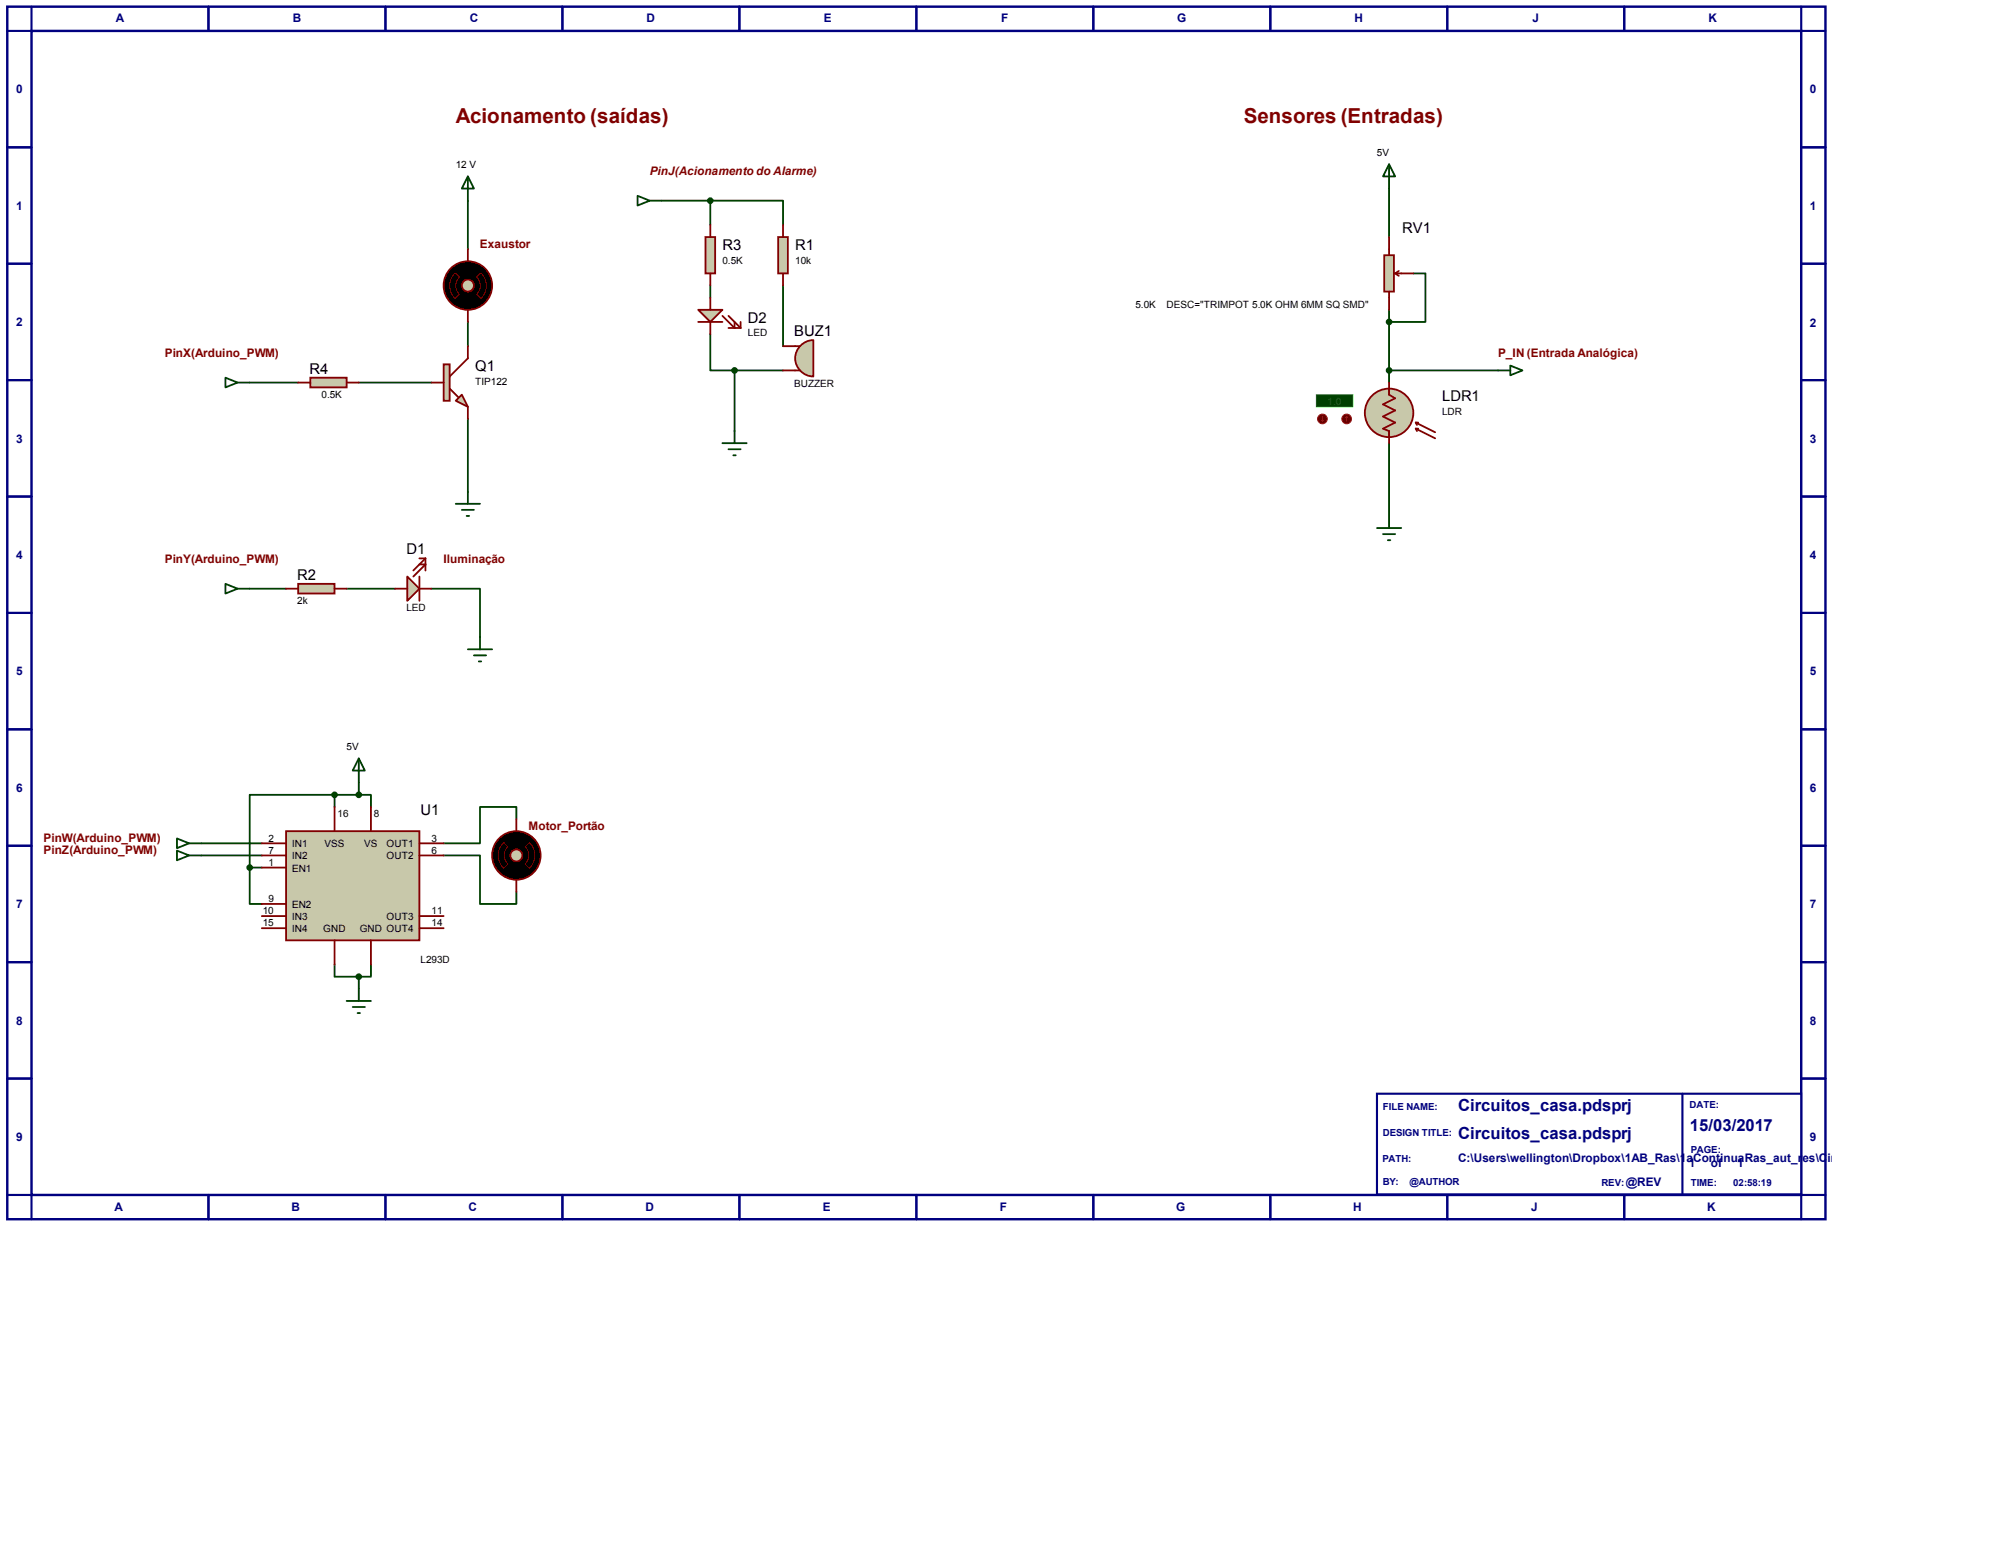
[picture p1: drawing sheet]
<svg xmlns="http://www.w3.org/2000/svg" width="279mm" height="216mm" viewBox="0 0 279 216" stroke-linecap="round" stroke-linejoin="round" font-family="sans-serif">
<path d="M1 .9h254v169.4h-254zM4.4 4.3h247.2v162.6h-247.2z" fill="none" stroke="#000080" stroke-width=".34"/>
<g fill="none" stroke="#000080" stroke-width=".3">
<path d="M4.4 .9v3.4h-3.4M29.1 .9v3.4M53.8 .9v3.4M78.6 .9v3.4M103.3 .9v3.4M128 .9v3.4M152.7 .9v3.4M177.5 .9v3.4M202.2 .9v3.4M226.9 .9v3.4M251.6 .9v3.4h3.4M1 20.6h3.4"/>
<path d="M1 36.8h3.4M251.6 20.6h3.4M251.6 36.8h3.4M1 53.1h3.4M251.6 53.1h3.4M1 69.3h3.4M251.6 69.3h3.4M1 85.6h3.4M251.6 85.6h3.4M1 101.9h3.4M1 118.1h3.4M251.6 101.9h3.4"/>
<path d="M251.6 118.1h3.4M1 134.4h3.4M251.6 134.4h3.4M1 150.6h3.4M251.6 150.6h3.4M1 166.9h3.4v3.4M29.1 166.9v3.4M53.8 166.9v3.4M78.6 166.9v3.4M103.3 166.9v3.4M128 166.9v3.4M152.7 166.9v3.4"/>
<path d="M177.5 166.9v3.4M202.2 166.9v3.4M226.9 166.9v3.4M255 166.9h-3.4v3.4"/>
</g>
<path d="M192.4 152.7h59.2v14.1h-59.2z" fill="#fff" stroke="#000080" stroke-width=".3"/>
<path d="M235 152.7v14.1" fill="none" stroke="#000080" stroke-width=".3"/>
<g fill="none" stroke="#004000" stroke-width=".25">
<path d="M65.4 28v6.8M92.5 28h6.7M99.2 28h10.2v3.4M99.2 28v3.4M99.2 39.9v1.7M109.4 39.9v8.4M194.1 26.3v6.8M197.4 38.2h1.7v6.8h-5M34.9 53.4h6.8M50.1 53.4h10.2M65.4 45v3.3M65.4 58.5v10.2"/>
<path d="M99.2 46.7v5h3.4M102.6 51.7h6.8M102.6 51.7v8.5M194.1 51.7h15.2M194.1 43.3v10.1M194.1 61.9v10.2M34.9 82.2h5.1M48.4 82.2h6.8M60.3 82.2h6.8v6.8M28.1 117.8h8.5M28.1 119.5h8.5M46.7 111h-11.8v10.2"/>
<path d="M46.7 111v1.7M46.7 111h3.4M50.1 111h1.7v1.7M50.1 109.3v1.7M62 119.5h5.1v6.7h5v-1.7M72.1 114.4v-1.7h-5v5.1h-5.1M34.9 121.2v5h1.7M34.9 121.2h1.7M46.7 134.7v1.7h3.4M50.1 136.4v1.7M51.8 134.7v1.7h-1.7"/>
</g>
<circle cx="65.4" cy="39.9" r="3.4" fill="#000" stroke="#800000" stroke-width=".25"/>
<path d="M63.6 38.1l.6 .6a1.69 1.69 0 0 0 0 2.4l-.6 .6a2.51 2.51 0 0 1 0-3.6zM66.6 38.7l.6-.6a2.51 2.51 0 0 1 0 3.6l-.6-.6a1.69 1.69 0 0 0 0-2.4z" fill="none" stroke="#800000" stroke-width=".14"/>
<circle cx="65.4" cy="39.9" r=".85" fill="#c8c8aa" stroke="#800000" stroke-width=".25"/>
<path d="M65.4 34.8v1.7M65.4 43.3v1.7" fill="none" stroke="#800000" stroke-width=".25"/>
<g fill="#c8c8aa" stroke="#800000" stroke-width=".25">
<path d="M63.7 56l.8-.9 .9 1.7z"/>
<path d="M62 50.9h.8v5.1h-.8z"/>
</g>
<path d="M60.3 53.4h1.7M62.8 54.3l1.2 1.2M65.4 48.3v1.7l-2.6 2.6M65.4 56.8v1.7" fill="none" stroke="#800000" stroke-width=".25"/>
<path d="M65.4 24.6l.8 1.7h-1.7zM65.4 24.6v3.4M31.5 52.7l1.7 .7-1.7 .7zM33.2 53.4h1.7M63.7 70.4h3.4M64.5 71.2h1.7M65.2 72.1h.3M65.4 68.7v1.7" fill="none" stroke="#004000" stroke-width=".25"/>
<path d="M56.9 80.5l1.7 1.7-1.7 1.7z" fill="#c8c8aa" stroke="#800000" stroke-width=".25"/>
<path d="M58.6 78.8h.8l-1.7 1.7M58.6 78h.8M59.4 78l-1.7 1.7M59.4 78v1.7M55.2 82.2h1.7M58.6 80.5v3.4M58.6 82.2h1.7" fill="none" stroke="#800000" stroke-width=".25"/>
<path d="M41.7 81.5h5v1.4h-5z" fill="#c8c8aa" stroke="#800000" stroke-width=".25"/>
<path d="M40 82.2h1.7M46.7 82.2h1.7" fill="none" stroke="#800000" stroke-width=".25"/>
<path d="M43.3 52.7h5.1v1.4h-5.1z" fill="#c8c8aa" stroke="#800000" stroke-width=".25"/>
<path d="M41.7 53.4h1.6M48.4 53.4h1.7" fill="none" stroke="#800000" stroke-width=".25"/>
<path d="M31.5 81.5l1.7 .7-1.7 .7zM33.2 82.2h1.7M65.4 90.7h3.3M66.2 91.5h1.7M66.9 92.4h.3M67.1 89v1.7" fill="none" stroke="#004000" stroke-width=".25"/>
<circle cx="72.1" cy="119.5" r="3.4" fill="#000" stroke="#800000" stroke-width=".25"/>
<path d="M70.4 117.6l.6 .6a1.69 1.69 0 0 0 0 2.4l-.6 .6a2.51 2.51 0 0 1 0-3.6zM73.4 118.2l.6-.6a2.51 2.51 0 0 1 0 3.6l-.6-.6a1.69 1.69 0 0 0 0-2.4z" fill="none" stroke="#800000" stroke-width=".14"/>
<circle cx="72.1" cy="119.5" r=".85" fill="#c8c8aa" stroke="#800000" stroke-width=".25"/>
<path d="M72.1 114.4v1.7M72.1 122.9v1.6" fill="none" stroke="#800000" stroke-width=".25"/>
<path d="M24.7 117.1l1.7 .7-1.7 .6zM24.7 118.8l1.7 .7-1.7 .6zM26.4 117.8h1.7M26.4 119.5h1.7M50.1 105.9l.9 1.7h-1.7zM50.1 105.9v3.4" fill="none" stroke="#004000" stroke-width=".25"/>
<path d="M40 116.1h18.6v15.2h-18.6z" fill="#c8c8aa" stroke="#800000" stroke-width=".25"/>
<g fill="none" stroke="#800000" stroke-width=".25">
<path d="M36.6 117.8h3.4M36.6 119.5h3.4M46.7 112.7v3.4M51.8 112.7v3.4M58.6 117.8h3.4M58.6 119.5h3.4M36.6 127.9h3.4M36.6 129.6h3.4M36.6 121.2h3.4M36.6 126.2h3.4M46.7 131.3v3.4M51.8 131.3v3.4"/>
<path d="M58.6 127.9h3.4M58.6 129.6h3.4"/>
</g>
<g fill="#004000" stroke="#004000" stroke-width=".25">
<circle cx="50.1" cy="111" r=".34"/>
<circle cx="46.7" cy="111" r=".34"/>
<circle cx="34.9" cy="121.2" r=".34"/>
<circle cx="50.1" cy="136.4" r=".34"/>
</g>
<path d="M48.4 139.8h3.4M50.1 138.1v1.7M49.3 140.6h1.7M50 141.5h.3" fill="none" stroke="#004000" stroke-width=".25"/>
<path d="M108.7 33.1h1.4v5.1h-1.4z" fill="#c8c8aa" stroke="#800000" stroke-width=".25"/>
<path d="M109.4 31.4v1.7M109.4 38.2v1.7" fill="none" stroke="#800000" stroke-width=".25"/>
<path d="M89.1 27.3l1.7 .7-1.7 .7zM90.8 28h1.7" fill="none" stroke="#004000" stroke-width=".25"/>
<path d="M98.6 33.1h1.3v5.1h-1.3z" fill="#c8c8aa" stroke="#800000" stroke-width=".25"/>
<path d="M99.2 31.4v1.7M99.2 38.2v1.7" fill="none" stroke="#800000" stroke-width=".25"/>
<circle cx="99.2" cy="28" r=".34" fill="#004000" stroke="#004000" stroke-width=".25"/>
<path d="M112.1 48.1l1-.5 .5-.1v5.1a2.53 2.53 0 0 1-2.4-1.7 2.53 2.53 0 0 1 .9-2.8z" fill="#c8c8aa" stroke="#800000" stroke-width=".25"/>
<path d="M109.4 51.7h2.4M109.4 48.3h2.4" fill="none" stroke="#800000" stroke-width=".25"/>
<path d="M100.9 61.9h3.4M101.8 62.7h1.7M102.4 63.6h.4M102.6 60.2v1.7" fill="none" stroke="#004000" stroke-width=".25"/>
<circle cx="102.6" cy="51.7" r=".34" fill="#004000" stroke="#004000" stroke-width=".25"/>
<path d="M97.5 43.3h3.4l-1.7 1.7z" fill="#c8c8aa" stroke="#800000" stroke-width=".25"/>
<path d="M97.5 45h3.4M99.2 41.6v1.7M99.2 45v1.7M100.9 44.1l1.7 1.7v-.8M101.8 44.1l1.7 1.7M101.8 45.8h1.7M103.5 45v.8" fill="none" stroke="#800000" stroke-width=".25"/>
<circle cx="194.1" cy="57.7" r="3.4" fill="#c8c8aa" stroke="#800000" stroke-width=".25"/>
<path d="M194.1 54.3v.8l.8 .5-1.7 .9 1.7 .8-1.7 .9 1.7 .8-1.7 .9 .9 .3v.8M197.8 59.9l2.7 1.3M197.8 59.9l.2 .3M197.8 59.9h.3M197.8 59l2.7 1.4M197.8 59l.2 .4M197.8 59h.3" fill="none" stroke="#800000" stroke-width=".25"/>
<path d="M183.9 55.1h5.1v1.7h-5.1z" fill="#004000" stroke="#0f0" stroke-width=".14"/>
<path d="M194.1 53.4v1.7M194.1 60.2v1.7" fill="none" stroke="#800000" stroke-width=".25"/>
<circle cx="188.1" cy="58.5" r=".68" fill="#400000" stroke="#f00" stroke-width=".14"/>
<path d="M188.1 58.2l-.1 .1M188.1 58.2l.2 .1M188.1 58.2v.6" fill="none" stroke="#f00" stroke-width=".14"/>
<circle cx="184.7" cy="58.5" r=".68" fill="#400000" stroke="#f00" stroke-width=".14"/>
<path d="M184.6 58.7l.1 .1M184.7 58.2v.6M184.9 58.7l-.2 .1" fill="none" stroke="#f00" stroke-width=".14"/>
<path d="M193.4 35.6h1.3v5.1h-1.3z" fill="#c8c8aa" stroke="#800000" stroke-width=".25"/>
<path d="M194.1 33.1v2.5M194.9 38.2l.5 .3M194.9 38.2h2.5M195.4 37.8l-.5 .4M194.1 40.7v2.6" fill="none" stroke="#800000" stroke-width=".25"/>
<g fill="#004000" stroke="#004000" stroke-width=".25">
<circle cx="194.1" cy="45" r=".34"/>
<circle cx="194.1" cy="51.7" r=".34"/>
</g>
<path d="M194.1 22.9l.8 1.7h-1.7zM194.1 22.9v3.4M209.3 51.7h1.7M211 51.1l1.7 .6-1.7 .7zM192.4 73.7h3.3M193.2 74.6h1.7M193.9 75.4h.3M194.1 72.1v1.6" fill="none" stroke="#004000" stroke-width=".25"/>
<g font-size="2.9" fill="#800000">
<text x="63.7" y="17.1">Acionamento (saídas)</text>
<text x="173.7" y="17.1">Sensores (Entradas)</text>
</g>
<g font-size="2.3" fill="#000080">
<text x="203.7" y="155.2">Circuitos_casa.pdsprj</text>
<text x="203.7" y="159">Circuitos_casa.pdsprj</text>
<text x="236.1" y="157.9">15/03/2017</text>
</g>
<g font-size="2.1">
<text x="100.9" y="34.9">R3</text>
<text x="111.1" y="34.9">R1</text>
<text x="195.9" y="32.6">RV1</text>
<text x="104.5" y="45">D2</text>
<text x="111" y="46.9">BUZ1</text>
<text x="43.2" y="52.2">R4</text>
<text x="66.4" y="51.8">Q1</text>
<text x="201.5" y="56">LDR1</text>
<text x="56.8" y="77.4">D1</text>
<text x="41.5" y="81">R2</text>
<text x="58.8" y="113.8">U1</text>
</g>
<g font-size="1.7" fill="#000080">
<text x="16.2" y="3">A</text>
<text x="40.9" y="3">B</text>
<text x="65.6" y="3">C</text>
<text x="90.3" y="3">D</text>
<text x="115.1" y="3">E</text>
<text x="139.9" y="3">F</text>
<text x="164.5" y="3">G</text>
<text x="189.2" y="3">H</text>
<text x="214.1" y="3">J</text>
<text x="238.7" y="3">K</text>
<text x="2.2" y="13">0</text>
<text x="252.8" y="13">0</text>
<text x="2.2" y="29.3">1</text>
<text x="252.8" y="29.3">1</text>
<text x="2.2" y="45.6">2</text>
<text x="252.8" y="45.7">2</text>
<text x="2.2" y="61.8">3</text>
<text x="252.8" y="61.8">3</text>
<text x="2.2" y="78.1">4</text>
<text x="252.8" y="78.1">4</text>
<text x="2.2" y="94.3">5</text>
<text x="252.8" y="94.3">5</text>
<text x="2.2" y="110.6">6</text>
<text x="252.8" y="110.6">6</text>
<text x="2.2" y="126.8">7</text>
<text x="252.8" y="126.8">7</text>
<text x="2.2" y="143.1">8</text>
<text x="252.8" y="143.1">8</text>
<text x="2.2" y="159.3">9</text>
<text x="252.8" y="159.3">9</text>
<text x="203.7" y="162.3">C:\Users\wellington\Dropbox\1AB_Ras\1aContinuaRas_aut_res\Circuitos_Proteus\Circuitos_casa.p</text>
<text x="227.1" y="165.7">@REV</text>
<text x="235.9" y="163">1</text>
<text x="239" y="163">of</text>
<text x="242.7" y="163">1</text>
<text x="16" y="169.2">A</text>
<text x="40.7" y="169.2">B</text>
<text x="65.4" y="169.2">C</text>
<text x="90.2" y="169.2">D</text>
<text x="114.9" y="169.2">E</text>
<text x="139.7" y="169.2">F</text>
<text x="164.3" y="169.2">G</text>
<text x="189.1" y="169.2">H</text>
<text x="213.9" y="169.2">J</text>
<text x="238.5" y="169.2">K</text>
</g>
<g font-size="1.7" fill="#800000">
<text x="90.8" y="24.4">PinJ(Acionamento do Alarme)</text>
<text x="67.1" y="34.6">Exaustor</text>
<text x="23" y="49.9">PinX(Arduino_PWM)</text>
<text x="209.3" y="49.9">P_IN (Entrada Analógica)</text>
<text x="23" y="78.7">PinY(Arduino_PWM)</text>
<text x="62" y="78.7">Iluminação</text>
<text x="6.1" y="117.6">PinW(Arduino_PWM)</text>
<text x="6.1" y="119.3">PinZ(Arduino_PWM)</text>
<text x="73.8" y="115.9">Motor_Portão</text>
</g>
<g font-size="1.4">
<text x="63.7" y="23.5">12 V</text>
<text x="192.4" y="21.8">5V</text>
<text x="100.9" y="36.8">0.5K</text>
<text x="111.1" y="36.8">10k</text>
<text x="104.5" y="47">LED</text>
<text x="158.6" y="43.1">5.0K</text>
<text x="163" y="43.1">DESC=&quot;TRIMPOT 5.0K OHM 6MM SQ SMD&quot;</text>
<text x="66.4" y="53.8">TIP122</text>
<text x="44.9" y="55.6">0.5K</text>
<text x="111" y="54.1">BUZZER</text>
<text x="201.5" y="58">LDR</text>
<text x="41.5" y="84.4">2k</text>
<text x="56.8" y="85.4">LED</text>
<text x="48.4" y="104.8">5V</text>
<text x="37.5" y="117.5">2</text>
<text x="37.5" y="119.2">7</text>
<text x="40.8" y="118.3">IN1</text>
<text x="45.3" y="118.2">VSS</text>
<text x="47.2" y="114.1">16</text>
<text x="50.9" y="118.2">VS</text>
<text x="52.2" y="114.1">8</text>
<text x="54" y="118.3">OUT1</text>
<text x="60.3" y="117.5">3</text>
<text x="60.3" y="119.2">6</text>
<text x="37.5" y="120.9">1</text>
<text x="37.5" y="126">9</text>
<text x="40.8" y="120">IN2</text>
<text x="40.8" y="121.7">EN1</text>
<text x="54" y="120">OUT2</text>
<text x="36.7" y="127.7">10</text>
<text x="36.7" y="129.4">15</text>
<text x="40.8" y="128.5">IN3</text>
<text x="40.8" y="130.2">IN4</text>
<text x="40.8" y="126.8">EN2</text>
<text x="45.2" y="130.2">GND</text>
<text x="50.2" y="130.2">GND OUT4</text>
<text x="54" y="128.5">OUT3</text>
<text x="60.3" y="127.7">11</text>
<text x="60.3" y="129.4">14</text>
<text x="58.8" y="134.5">L293D</text>
</g>
<text font-size="1.4" fill="#0f0" x="185.5" y="56.5">1.0</text>
<g font-size="1.4" fill="#000080">
<text x="193.2" y="155">FILE NAME:</text>
<text x="236" y="154.7">DATE:</text>
<text x="193.2" y="158.7">DESIGN TITLE:</text>
<text x="236.2" y="161">PAGE:</text>
<text x="193.1" y="162.2">PATH:</text>
<text x="193.2" y="165.5">BY:</text>
<text x="196.9" y="165.5">@AUTHOR</text>
<text x="223.7" y="165.6">REV:</text>
<text x="236.2" y="165.6">TIME:</text>
<text x="242.1" y="165.6">02:58:19</text>
</g>
</svg>
